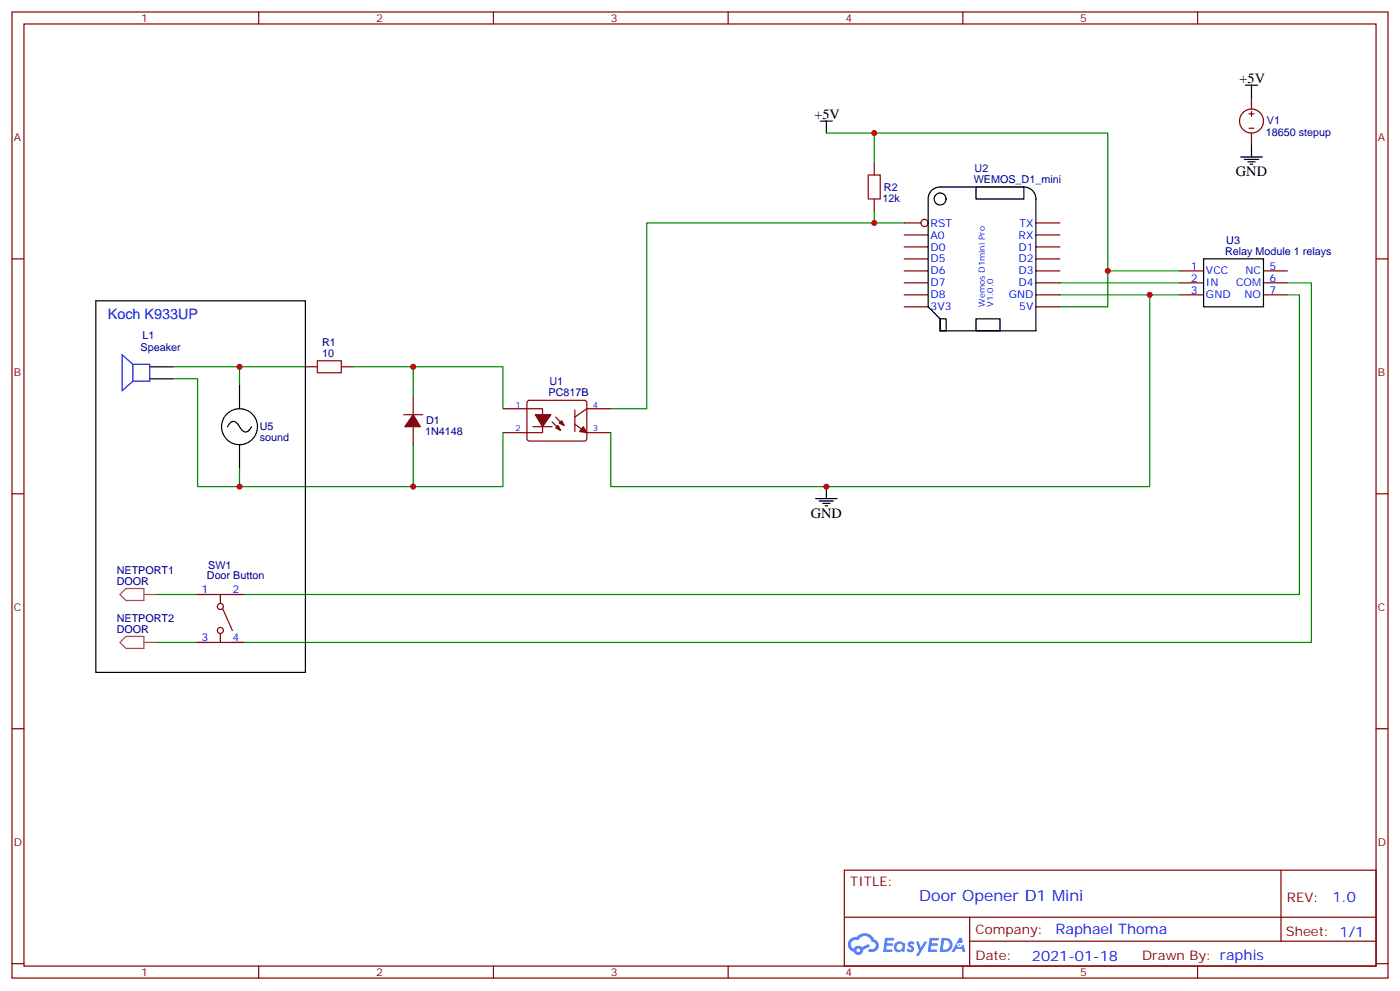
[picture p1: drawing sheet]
<svg xmlns="http://www.w3.org/2000/svg" width="412mm" height="292mm" viewBox="0 0 412 292" stroke-linecap="round" stroke-linejoin="round" font-family="sans-serif">
<g fill="none" stroke="#870000" stroke-width=".35">
<path d="M3.5 3.5h405.4v284.4h-405.4zM7.1 7.1h398.2v277.2h-398.2zM76.2 3.5v3.6M145.3 3.5v3.6M214.5 3.5v3.6M283.6 3.5v3.6M352.8 3.5v3.6M3.5 76.2h3.6M405.3 76.2h3.6M3.5 145.3h3.6M405.3 145.3h3.6M3.5 214.5h3.6"/>
<path d="M405.3 214.5h3.6M248.7 256.1h156.6v28.2h-156.6zM377.3 256.1v20.9M248.7 270h156.5M285.6 277h119.6M285.6 270v14.1M3.5 283.6h3.6M76.2 284.3v3.6M145.3 284.3v3.6M214.5 284.3v3.6M283.6 284.3v3.6M352.8 284.3v3.6"/>
<path d="M405.3 283.6h3.6"/>
</g>
<g fill="#5487ff">
<path d="M267.7 277.3a1.22 1.22 0 0 1 1.7 .3l-.4 .5a.47 .47 0 0 0-.3-.4 .47 .47 0 0 0-.5 .2l.1 .3a1.14 1.14 0 0 1 .8 1.7 1.14 1.14 0 0 1-1.9 0l-.2-.2 .5-.5 .7 .4a.29 .29 0 0 0 .3-.3 .29 .29 0 0 0-.2-.3 1.04 1.04 0 0 1-.6-1.7z"/>
<path d="M260.7 276h2.4l.3 .2-.2 .5-1.8 .1-.1 .8h1.5l.3 .4-.3 .4h-1.6l-.2 1.1h1.7l.2 .3-.2 .3-2.6 .1z"/>
<path d="M273.8 276h2.4l.3 .2-.1 .5-1.8 .1-.2 .8h1.6l.3 .4-.4 .4h-1.6l-.1 1.1h1.7l.2 .3-.2 .3-2.6 .1z"/>
<path d="M282.6 276.1h.7l.3 1.2-.6 .3a.69 .69 0 0 0-1 .3 .69 .69 0 0 0 .4 1 .69 .69 0 0 0 .9-.7l.5-.2 .6 2.2h-.8l-.2-.9h-1.8l-.5 .9h-.8z"/>
<path d="M269.8 277.1h.8l.6 1.8 1.1-1.8h.9l-2.6 4.2h-.8l.9-1.5z"/>
<path d="M277.4 276.1l-.6 4.1h1.3a2.11 2.11 0 0 0 2.5-2.1 2.11 2.11 0 0 0-2.5-2zM278.1 276.8a1.39 1.39 0 0 1 1.7 1.4 1.39 1.39 0 0 1-1.8 1.3h-.3z"/>
<path d="M263.7 277.7a1.54 1.54 0 0 0-.1 2.1 1.54 1.54 0 0 0 2.2 .2l.6 .2 .3-2.3-.2-.2-.4-.1a1.49 1.49 0 0 0-2.4 .1zM264 278.7a.94 .94 0 0 1 1.8 0 .94 .94 0 0 1-1.8 0z"/>
<path d="M250.4 276.4a2.18 2.18 0 0 0 1.1 3.7 1.44 1.44 0 0 0 1.6 1 1.44 1.44 0 0 0 1.2-1.5l2-1-.5-.8-1.9 1a1.47 1.47 0 0 0-2.4 .4 1.39 1.39 0 0 1-.7-1.9 1.39 1.39 0 0 1 2-.5 2.12 2.12 0 0 1 2.2-1.3 2.12 2.12 0 0 1 1.9 1.7 1.14 1.14 0 0 1 1.1 1.4 1.14 1.14 0 0 1-1.7 .8 .43 .43 0 0 0-.5 .3 .43 .43 0 0 0 .4 .5 1.98 1.98 0 0 0 2.5-1.2 1.98 1.98 0 0 0-1.2-2.5 3.1 3.1 0 0 0-5.3-.7l-.9 .1zM252.3 279.7a.55 .55 0 0 1 1.1 0 .55 .55 0 0 1-1.1 0z"/>
<circle cx="282.6" cy="278.1" r=".26"/>
</g>
<g fill="none" stroke="#000" stroke-width=".35">
<path d="M241.7 35.6h3.5M243.4 35.6v3.6M366.9 25h3.5M368.7 25v3.6M274.4 56.1a3.5 3.5 0 0 1 2.5-1.1h24.7a3.5 3.5 0 0 1 3.6 3.6v38.8h-28.3v-3.6l-3.5-3.5v-31.7a3.5 3.5 0 0 1 1-2.5zM287.5 55h14.1v3.6h-14.1zM365.5 46.2h6.3M366.5 46.9h4.3M367.6 47.6h2.1M368.3 48.3h.7M368.7 42.7v3.5M354.5 76.2h17.7v14.1h-17.7z"/>
<path d="M28.2 88.5h61.8v109.4h-61.8zM276.9 93.8h1.8v3.6h-1.8zM287.5 93.8h7.1v3.6h-7.1zM44.1 111.5h7.1M44.1 107.9h7.1M70.6 113.2v7.1M67 125.6l.6-.9a1.56 1.56 0 0 1 2.7 .5 3.7 3.7 0 0 0 2.1 2l1.1-.7 .6-.9M70.6 130.9v7M240.2 146.8h6.4M241.3 147.5h4.2M242.4 148.2h2.1M243.1 148.9h.7"/>
<path d="M243.4 143.2v3.6"/>
<circle cx="276.9" cy="58.6" r="1.76"/>
<circle cx="70.6" cy="125.6" r="5.3"/>
</g>
<path d="M39.2 107.2l-3.2-2.8v10.6l3.2-2.8M39.2 107.2v5M39.2 107.2h4.9v5h-4.9" fill="none" stroke="#00f" stroke-width=".35"/>
<path d="M255.8 51.5h3.5v7.1h-3.5zM93.5 106.2h7v3.5h-7z" fill="none" stroke="#a10000" stroke-width=".35"/>
<g fill="none" stroke="#870000" stroke-width=".35">
<path d="M367.9 33.5h1.5M367.9 37.7h1.5M368.7 28.6v3.5M368.7 32.8v1.4M368.7 39.2v3.5M257.5 48v3.5M257.5 58.6v3.5M266.3 65.6h5M266.3 69.1h7.1M266.3 72.7h7.1M266.3 76.2h7.1M266.3 79.7h7.1"/>
<path d="M305.2 65.6h7M305.2 69.1h7M305.2 72.7h7M305.2 76.2h7M305.2 79.7h7M347.5 79.7h7M372.2 79.7h7M266.3 83.3h7.1M266.3 86.8h7.1M266.3 90.3h7.1M305.2 83.3h7M305.2 86.8h7"/>
<path d="M305.2 90.3h7M347.5 83.3h7M347.5 86.8h7M372.2 83.3h7M372.2 86.8h7M90 107.9h3.5M100.5 107.9h3.6M121.7 116.8v5.3M155.5 118l.4-.2 16.5 .1 .5 .6-.1 10.9-.6 .4h-16.5l-.5-.7v-10.6zM118.9 122.1h5.6M121.7 125.6v5.3M148.2 120.3h11.6v7.1h-11.6"/>
<path d="M157 125.6h5.6M162.6 124.2l2.5 2.4M163.7 122.8l2.5 2.4M169.3 124.9l3.6 2.5h7M169.3 120.6v6.4M179.9 120.3h-7l-3.6 2.5M57.9 175h14.1M64.9 175v2.4M65.6 179.2l2.8 6.4M57.9 189.1h14.1M64.9 186.6v2.5"/>
<circle cx="368.7" cy="35.6" r="3.5"/>
<circle cx="272.3" cy="65.6" r="1.06"/>
<circle cx="64.9" cy="178.5" r=".88"/>
<circle cx="64.9" cy="185.6" r=".88"/>
</g>
<g fill="#870000" stroke="#870000" stroke-width=".35">
<path d="M121.7 122.1l2.1 3.5h-4.6z"/>
<path d="M171.8 125.6l1.1 1.8-2.2-.4z"/>
<path d="M163.7 125.9l.7-.7 .7 1.4z"/>
<path d="M164.7 124.5l.8-.7 .7 1.4z"/>
<path d="M157.7 122.1h4.6l-2.5 3.5z"/>
</g>
<g fill="none" stroke="#008700" stroke-width=".35">
<path d="M243.4 39.2h82.9v40.5M257.5 39.2v8.8M257.5 62.1v3.5h8.8M257.5 65.6h-67v54.7h-10.6M347.5 79.7h-21.2v10.6h-14.1M312.2 86.8h35.3M312.2 83.3h35.3M338.7 86.8v56.4h-158.8v-15.8M379.2 86.8h3.6v88.2h-310.8M379.2 83.3h7.1v105.8h-314.3M51.2 111.5h7v31.7h90v-15.8M51.2 107.9h38.8"/>
<path d="M70.6 107.9v5.3M104.1 107.9h44.1v12.4M121.7 107.9v8.9M70.6 137.9v5.3M121.7 130.9v12.3M45.9 175h12M45.9 189.1h12"/>
</g>
<path d="M35.3 175l1.8-1.8h5.3v3.5h-5.3zM42.4 175h3.5M35.3 189.1l1.8-1.8h5.3v3.6h-5.3zM42.4 189.1h3.5" fill="none" stroke="#a64a4a" stroke-width=".35"/>
<g fill="#c00">
<circle cx="121.7" cy="143.2" r=".88"/>
<circle cx="121.7" cy="107.9" r=".88"/>
<circle cx="243.4" cy="143.2" r=".88"/>
<circle cx="338.7" cy="86.8" r=".88"/>
<circle cx="326.3" cy="79.7" r=".88"/>
<circle cx="257.5" cy="39.2" r=".88"/>
<circle cx="70.6" cy="107.9" r=".88"/>
<circle cx="70.6" cy="143.2" r=".88"/>
<circle cx="257.5" cy="65.6" r=".88"/>
</g>
<text font-size="4.6" fill="#00f" x="270.8" y="265.1">Door Opener D1 Mini</text>
<g font-size="4.2">
<text x="365.1" y="24.3">+5V</text>
<text x="239.9" y="34.9">+5V</text>
<text x="364.1" y="51.9">GND</text>
<text x="238.8" y="152.4">GND</text>
</g>
<g font-size="4.2" fill="#00f">
<text x="31.7" y="93.8">Koch K933UP</text>
<text x="392.5" y="265.4">1.0</text>
<text x="310.9" y="274.9">Raphael Thoma</text>
<text x="304" y="282.7">2021-01-18</text>
</g>
<g font-size="3.9" fill="#800">
<text x="250.5" y="260.7">TITLE:</text>
<text x="379.1" y="265.4">REV:</text>
<text x="287.4" y="274.9">Company:</text>
<text x="378.7" y="275.5">Sheet: 1/1</text>
<text x="287.4" y="282.6">Date:</text>
<text x="336.4" y="282.7">Drawn By: raphis</text>
</g>
<g font-size="3.2" fill="#800">
<text x="41.6" y="6.5">1</text>
<text x="110.8" y="6.5">2</text>
<text x="179.9" y="6.5">3</text>
<text x="249.1" y="6.5">4</text>
<text x="318.2" y="6.5">5</text>
<text x="4.1" y="41.6">A</text>
<text x="405.9" y="41.6">A</text>
<text x="4.1" y="110.8">B</text>
<text x="405.9" y="110.8">B</text>
<text x="4.1" y="179.9">C</text>
<text x="405.9" y="179.9">C</text>
<text x="4.1" y="249.1">D</text>
<text x="405.9" y="249.1">D</text>
<text x="41.6" y="287.3">1</text>
<text x="110.8" y="287.3">2</text>
<text x="179.9" y="287.3">3</text>
<text x="249.1" y="287.3">4</text>
<text x="318.2" y="287.3">5</text>
</g>
<g font-size="3.2" fill="#000080">
<text x="372.9" y="39.9">18650 stepup</text>
<text x="373.2" y="36.6">V1</text>
<text x="286.8" y="54">WEMOS_D1_mini</text>
<text x="287.1" y="50.7">U2</text>
<text x="260" y="59.4">12k</text>
<text x="260.4" y="56.2">R2</text>
<text x="361.2" y="71.9">U3</text>
<text x="360.9" y="75.1">Relay Module 1 relays</text>
<text x="42" y="99.8">L1</text>
<text x="94.9" y="102">R1</text>
<text x="41.4" y="103.4">Speaker</text>
<text x="94.9" y="105.1">10</text>
<text x="161.9" y="113.3">U1</text>
<text x="161.6" y="116.6">PC817B</text>
<text x="125.5" y="124.8">D1</text>
<text x="76.6" y="129.9">sound</text>
<text x="76.6" y="126.6">U5</text>
<text x="125.2" y="128.1">1N4148</text>
<text x="61.3" y="167.3">SW1</text>
<text x="34.4" y="172.2">DOOR</text>
<text x="34.4" y="169">NETPORT1</text>
<text x="60.9" y="170.6">Door Button</text>
<text x="34.4" y="183.1">NETPORT2</text>
<text x="34.4" y="186.3">DOOR</text>
</g>
<g font-size="3.2" fill="#00f">
<text x="274.1" y="70.2">A0</text>
<text x="274.1" y="66.7">RST</text>
<text x="300.1" y="70.2">RX</text>
<text x="300.3" y="66.7">TX</text>
<text x="274.1" y="77.3">D5</text>
<text x="274.1" y="73.7">D0</text>
<text x="300" y="73.7">D1</text>
<text x="300" y="77.3">D2</text>
<text x="274.1" y="80.8">D6</text>
<text x="300" y="80.8">D3</text>
<text x="350.8" y="79.4">1</text>
<text x="350.8" y="82.9">2</text>
<text x="355.2" y="80.8">VCC</text>
<text x="366.9" y="80.8">NC</text>
<text x="373.9" y="79.4">5</text>
<text x="373.9" y="82.9">6</text>
<text x="274.1" y="87.8">D8</text>
<text x="274.1" y="84.3">D7</text>
<text x="297.2" y="87.8">GND</text>
<text x="300" y="84.3">D4</text>
<text x="350.8" y="86.4">3</text>
<text x="355.2" y="84.3">IN</text>
<text x="355.2" y="87.8">GND</text>
<text x="364.1" y="84.3">COM</text>
<text x="366.6" y="87.8">NO</text>
<text x="373.9" y="86.4">7</text>
<text x="274.1" y="91.4">3V3</text>
<text x="300.3" y="91.4">5V</text>
<text x="59.4" y="174.6">1</text>
<text x="68.4" y="174.6">2</text>
<text x="59.4" y="188.7">3</text>
<text x="68.4" y="188.7">4</text>
</g>
<g font-size="2.5" fill="#00f">
<text x="290.1" y="90.3" transform="rotate(-90 290.1 90.3)">Wemos D1mini Pro</text>
<text x="292.6" y="90.3" transform="rotate(-90 292.6 90.3)">V1.0.0</text>
<text x="151.9" y="119.9">1</text>
<text x="174.6" y="119.9">4</text>
<text x="151.9" y="127">2</text>
<text x="174.6" y="127">3</text>
</g>
</svg>
